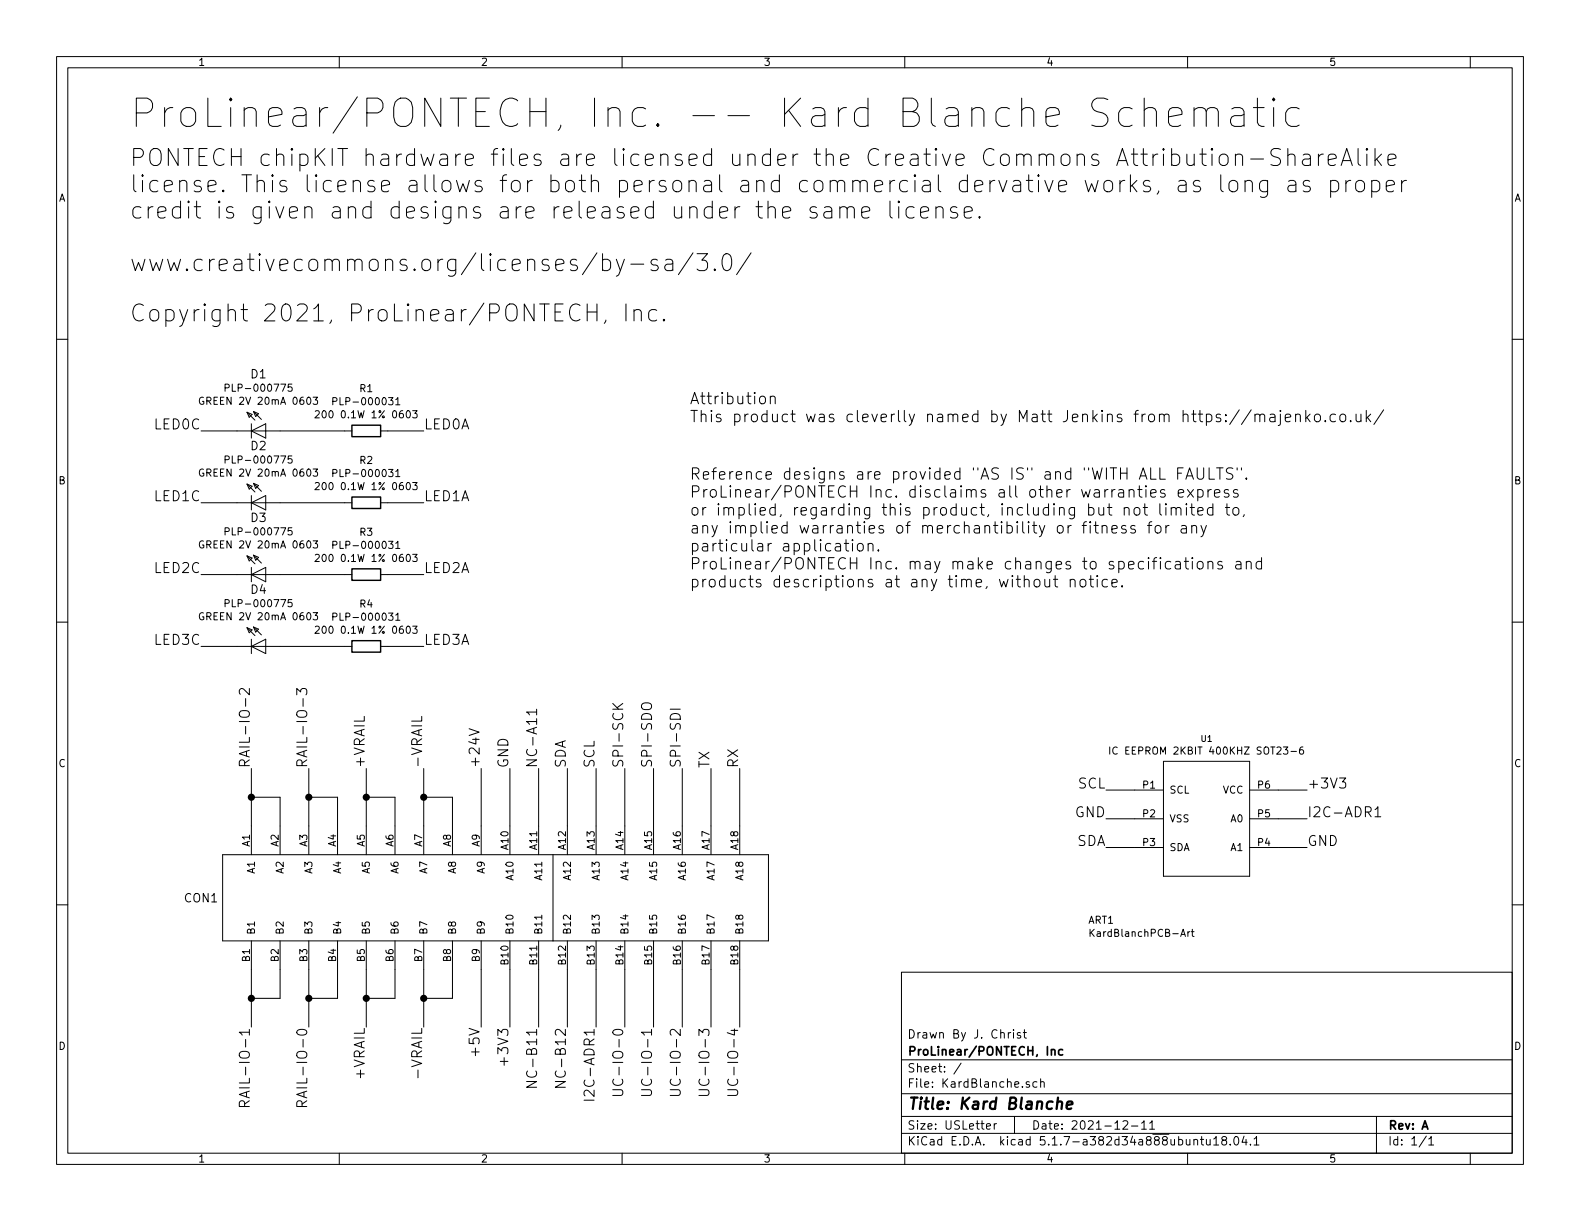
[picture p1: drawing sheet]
EESchema Schematic File Version 4
EELAYER 30 0
EELAYER END
$Descr USLetter 11000 8500
encoding utf-8
Sheet 1 1
Title "Kard Blanche"
Date "2021-12-11"
Rev "A"
Comp "ProLinear/PONTECH, Inc"
Comment1 "Drawn By J. Christ"
Comment2 ""
Comment3 ""
Comment4 ""
$EndDescr
Wire Wire Line
	3350 5750 3350 5350
Text Label 3350 5350 1    70   ~ 0
+24V
Wire Wire Line
	3550 5750 3550 5350
Text Label 3550 5350 1    70   ~ 0
GND
Wire Wire Line
	7900 5700 7700 5700
Text Label 7700 5700 2    70   ~ 0
GND
Wire Wire Line
	8900 5900 9100 5900
Text Label 9100 5900 0    70   ~ 0
GND
Wire Wire Line
	3750 5750 3750 5350
Text Label 3750 5350 1    70   ~ 0
NC-A11
Wire Wire Line
	3950 5750 3950 5350
Text Label 3950 5350 1    70   ~ 0
SDA
Wire Wire Line
	7900 5900 7700 5900
Text Label 7700 5900 2    70   ~ 0
SDA
Wire Wire Line
	4150 5750 4150 5350
Text Label 4150 5350 1    70   ~ 0
SCL
Wire Wire Line
	7900 5500 7700 5500
Text Label 7700 5500 2    70   ~ 0
SCL
Wire Wire Line
	4350 5750 4350 5350
Text Label 4350 5350 1    70   ~ 0
SPI-SCK
Wire Wire Line
	4550 5750 4550 5350
Text Label 4550 5350 1    70   ~ 0
SPI-SDO
Wire Wire Line
	4750 5750 4750 5350
Text Label 4750 5350 1    70   ~ 0
SPI-SDI
Wire Wire Line
	4950 5750 4950 5350
Text Label 4950 5350 1    70   ~ 0
TX
Wire Wire Line
	5150 5750 5150 5350
Text Label 5150 5350 1    70   ~ 0
RX
Wire Wire Line
	2550 6750 2550 6950
Wire Wire Line
	2550 6950 2550 7150
Wire Wire Line
	2750 6750 2750 6950
Wire Wire Line
	2750 6950 2550 6950
Text Label 2550 7150 3    70   ~ 0
+VRAIL
Connection ~ 2550 6950
Wire Wire Line
	2550 5750 2550 5550
Wire Wire Line
	2550 5550 2550 5350
Wire Wire Line
	2750 5750 2750 5550
Wire Wire Line
	2750 5550 2550 5550
Text Label 2550 5350 1    70   ~ 0
+VRAIL
Connection ~ 2550 5550
Wire Wire Line
	2950 6750 2950 6950
Wire Wire Line
	2950 6950 2950 7150
Wire Wire Line
	3150 6750 3150 6950
Wire Wire Line
	3150 6950 2950 6950
Text Label 2950 7150 3    70   ~ 0
-VRAIL
Connection ~ 2950 6950
Wire Wire Line
	2950 5750 2950 5550
Wire Wire Line
	2950 5550 2950 5350
Wire Wire Line
	3150 5750 3150 5550
Wire Wire Line
	3150 5550 2950 5550
Text Label 2950 5350 1    70   ~ 0
-VRAIL
Connection ~ 2950 5550
Wire Wire Line
	3350 6750 3350 7150
Text Label 3350 7150 3    70   ~ 0
+5V
Wire Wire Line
	3550 6750 3550 7150
Text Label 3550 7150 3    70   ~ 0
+3V3
Wire Wire Line
	8900 5500 9100 5500
Text Label 9100 5500 0    70   ~ 0
+3V3
Wire Wire Line
	4150 6750 4150 7150
Text Label 4150 7150 3    70   ~ 0
I2C-ADR1
Wire Wire Line
	8900 5700 9100 5700
Text Label 9100 5700 0    70   ~ 0
I2C-ADR1
Wire Wire Line
	4350 6750 4350 7150
Text Label 4350 7150 3    70   ~ 0
UC-IO-0
Wire Wire Line
	4550 6750 4550 7150
Text Label 4550 7150 3    70   ~ 0
UC-IO-1
Wire Wire Line
	4750 6750 4750 7150
Text Label 4750 7150 3    70   ~ 0
UC-IO-2
Wire Wire Line
	4950 6750 4950 7150
Text Label 4950 7150 3    70   ~ 0
UC-IO-3
Wire Wire Line
	5150 6750 5150 7150
Text Label 5150 7150 3    70   ~ 0
UC-IO-4
Wire Wire Line
	1650 3000 1400 3000
Text Label 1400 3000 2    70   ~ 0
LED0C
Wire Wire Line
	1650 3500 1400 3500
Text Label 1400 3500 2    70   ~ 0
LED1C
Wire Wire Line
	1650 4000 1400 4000
Text Label 1400 4000 2    70   ~ 0
LED2C
Wire Wire Line
	1650 4500 1400 4500
Text Label 1400 4500 2    70   ~ 0
LED3C
Text Label 2950 3000 0    70   ~ 0
LED0A
Text Label 2950 3500 0    70   ~ 0
LED1A
Text Label 2950 4000 0    70   ~ 0
LED2A
Text Label 2950 4500 0    70   ~ 0
LED3A
Wire Wire Line
	3750 6750 3750 7150
Text Label 3750 7150 3    70   ~ 0
NC-B11
Wire Wire Line
	3950 6750 3950 7150
Text Label 3950 7150 3    70   ~ 0
NC-B12
Wire Wire Line
	1750 6750 1750 6950
Wire Wire Line
	1750 6950 1750 7150
Wire Wire Line
	1950 6750 1950 6950
Wire Wire Line
	1950 6950 1750 6950
Text Label 1750 7150 3    70   ~ 0
RAIL-IO-1
Connection ~ 1750 6950
Wire Wire Line
	2150 6750 2150 6950
Wire Wire Line
	2150 6950 2150 7150
Wire Wire Line
	2350 6750 2350 6950
Wire Wire Line
	2350 6950 2150 6950
Text Label 2150 7150 3    70   ~ 0
RAIL-IO-0
Connection ~ 2150 6950
Wire Wire Line
	1750 5750 1750 5550
Wire Wire Line
	1750 5550 1750 5350
Wire Wire Line
	1950 5750 1950 5550
Wire Wire Line
	1950 5550 1750 5550
Text Label 1750 5350 1    70   ~ 0
RAIL-IO-2
Connection ~ 1750 5550
Wire Wire Line
	2150 5750 2150 5550
Wire Wire Line
	2150 5550 2150 5350
Wire Wire Line
	2350 5750 2350 5550
Wire Wire Line
	2350 5550 2150 5550
Text Label 2150 5350 1    70   ~ 0
RAIL-IO-3
Connection ~ 2150 5550
$Comp
L 1_pontech:PLP-000031 R1
U 1 1
P 2550 3000
F 0 "R1" V 2253 3000 50  0000 C CNN
F 1 "PLP-000031" V 2344 3000 50  0000 C CNN
F 2 "a_pontech:R_0603_1608Metric" V 2480 3000 50  0001 C CNN
F 3 "~" H 2550 3000 50  0001 C CNN
F 4 "200 0.1W 1% 0603" V 2435 3000 50  0000 C CNN "Info"
	1    2550 3000
	0    1    1    0   
$EndComp
$Comp
L 1_pontech:PLP-000031 R2
U 1 1
P 2550 3500
F 0 "R2" V 2253 3500 50  0000 C CNN
F 1 "PLP-000031" V 2344 3500 50  0000 C CNN
F 2 "a_pontech:R_0603_1608Metric" V 2480 3500 50  0001 C CNN
F 3 "~" H 2550 3500 50  0001 C CNN
F 4 "200 0.1W 1% 0603" V 2435 3500 50  0000 C CNN "Info"
	1    2550 3500
	0    1    1    0   
$EndComp
$Comp
L 1_pontech:PLP-000031 R3
U 1 1
P 2550 4000
F 0 "R3" V 2253 4000 50  0000 C CNN
F 1 "PLP-000031" V 2344 4000 50  0000 C CNN
F 2 "a_pontech:R_0603_1608Metric" V 2480 4000 50  0001 C CNN
F 3 "~" H 2550 4000 50  0001 C CNN
F 4 "200 0.1W 1% 0603" V 2435 4000 50  0000 C CNN "Info"
	1    2550 4000
	0    1    1    0   
$EndComp
$Comp
L 1_pontech:PLP-000031 R4
U 1 1
P 2550 4500
F 0 "R4" V 2253 4500 50  0000 C CNN
F 1 "PLP-000031" V 2344 4500 50  0000 C CNN
F 2 "a_pontech:R_0603_1608Metric" V 2480 4500 50  0001 C CNN
F 3 "~" H 2550 4500 50  0001 C CNN
F 4 "200 0.1W 1% 0603" V 2435 4500 50  0000 C CNN "Info"
	1    2550 4500
	0    1    1    0   
$EndComp
Wire Wire Line
	2700 3000 2950 3000
Wire Wire Line
	1950 3000 2400 3000
Wire Wire Line
	2700 3500 2950 3500
Wire Wire Line
	1950 3500 2400 3500
Wire Wire Line
	2700 4000 2950 4000
Wire Wire Line
	1950 4000 2400 4000
Wire Wire Line
	2700 4500 2950 4500
Wire Wire Line
	1950 4500 2400 4500
$Comp
L 1_pontech:PLP-000775 D1
U 1 1
P 1850 3000
F 0 "D1" V 1452 2950 59  0000 C CNN
F 1 "PLP-000775" V 1550 2950 50  0000 C CNN
F 2 "a_pontech:PLP-000775" H 1850 3000 50  0001 C CNN
F 3 "" H 1850 3000 50  0001 C CNN
F 4 "GREEN 2V 20mA 0603" V 1641 2950 50  0000 C CNN "INFO"
	1    1850 3000
	0    1    1    0   
$EndComp
$Comp
L 1_pontech:PLP-000775 D2
U 1 1
P 1850 3500
F 0 "D2" V 1452 3450 59  0000 C CNN
F 1 "PLP-000775" V 1550 3450 50  0000 C CNN
F 2 "a_pontech:PLP-000775" H 1850 3500 50  0001 C CNN
F 3 "" H 1850 3500 50  0001 C CNN
F 4 "GREEN 2V 20mA 0603" V 1641 3450 50  0000 C CNN "INFO"
	1    1850 3500
	0    1    1    0   
$EndComp
$Comp
L 1_pontech:PLP-000775 D3
U 1 1
P 1850 4000
F 0 "D3" V 1452 3950 59  0000 C CNN
F 1 "PLP-000775" V 1550 3950 50  0000 C CNN
F 2 "a_pontech:PLP-000775" H 1850 4000 50  0001 C CNN
F 3 "" H 1850 4000 50  0001 C CNN
F 4 "GREEN 2V 20mA 0603" V 1641 3950 50  0000 C CNN "INFO"
	1    1850 4000
	0    1    1    0   
$EndComp
$Comp
L 1_pontech:PLP-000775 D4
U 1 1
P 1850 4500
F 0 "D4" V 1452 4450 59  0000 C CNN
F 1 "PLP-000775" V 1550 4450 50  0000 C CNN
F 2 "a_pontech:PLP-000775" H 1850 4500 50  0001 C CNN
F 3 "" H 1850 4500 50  0001 C CNN
F 4 "GREEN 2V 20mA 0603" V 1641 4450 50  0000 C CNN "INFO"
	1    1850 4500
	0    1    1    0   
$EndComp
$Comp
L 1_pontech:PLPA-0105 CON1
U 1 1
P 3450 6250
F 0 "CON1" H 1523 6250 59  0000 R CNN
F 1 "PLPA-0105" H 3450 6250 50  0001 C CNN
F 2 "a_pontech:PLPA-0105" H 3400 6200 50  0001 C CNN
F 3 "" H 3450 6250 50  0001 C CNN
	1    3450 6250
	1    0    0    -1  
$EndComp
$Comp
L 1_pontech:PLP-000898 U1
U 1 1
P 8400 5700
F 0 "U1" V 7841 5700 42  0000 C CNN
F 1 "PLP-000898" H 8400 5700 50  0001 C CNN
F 2 "a_pontech:SOT23-6" H 8400 5700 50  0001 C CNN
F 3 "" H 8400 5700 50  0001 C CNN
F 4 "IC EEPROM 2KBIT 400KHZ SOT23-6" V 7926 5700 50  0000 C CNN "INFO"
	1    8400 5700
	0    1    1    0   
$EndComp
Text Notes 900  900  0    197  ~ 0
ProLinear/PONTECH, Inc. -- Kard Blanche Schematic
Text Notes 900  1900 0    118  ~ 0
PONTECH chipKIT hardware files are licensed under the Creative Commons Attribution-ShareAlike\nlicense. This license allows for both personal and commercial dervative works, as long as proper\ncredit is given and designs are released under the same license.\n\nwww.creativecommons.org/licenses/by-sa/3.0/
Text Notes 900  2250 0    118  ~ 0
Copyright 2021, ProLinear/PONTECH, Inc.
Text Notes 4800 2950 0    79   ~ 0
Attribution\nThis product was cleverlly named by Matt Jenkins from https://majenko.co.uk/
Text Notes 4800 4100 0    79   ~ 0
Reference designs are provided "AS IS" and "WITH ALL FAULTS".\nProLinear/PONTECH Inc. disclaims all other warranties express\nor implied, regarding this product, including but not limited to, \nany implied warranties of merchantibility or fitness for any \nparticular application.\nProLinear/PONTECH Inc. may make changes to specifications and\nproducts descriptions at any time, without notice.
$Comp
L 1_pontech:KardBlanchPCB-Art ART1
U 1 1
P 7550 6450
F 0 "ART1" H 7575 6496 50  0000 L CNN
F 1 "KardBlanchPCB-Art" H 7575 6405 50  0000 L CNN
F 2 "a_pontech:KardBlanchePCB-Art" H 7550 6450 50  0001 C CNN
F 3 "" H 7550 6450 50  0001 C CNN
	1    7550 6450
	1    0    0    -1  
$EndComp
$EndSCHEMATC
